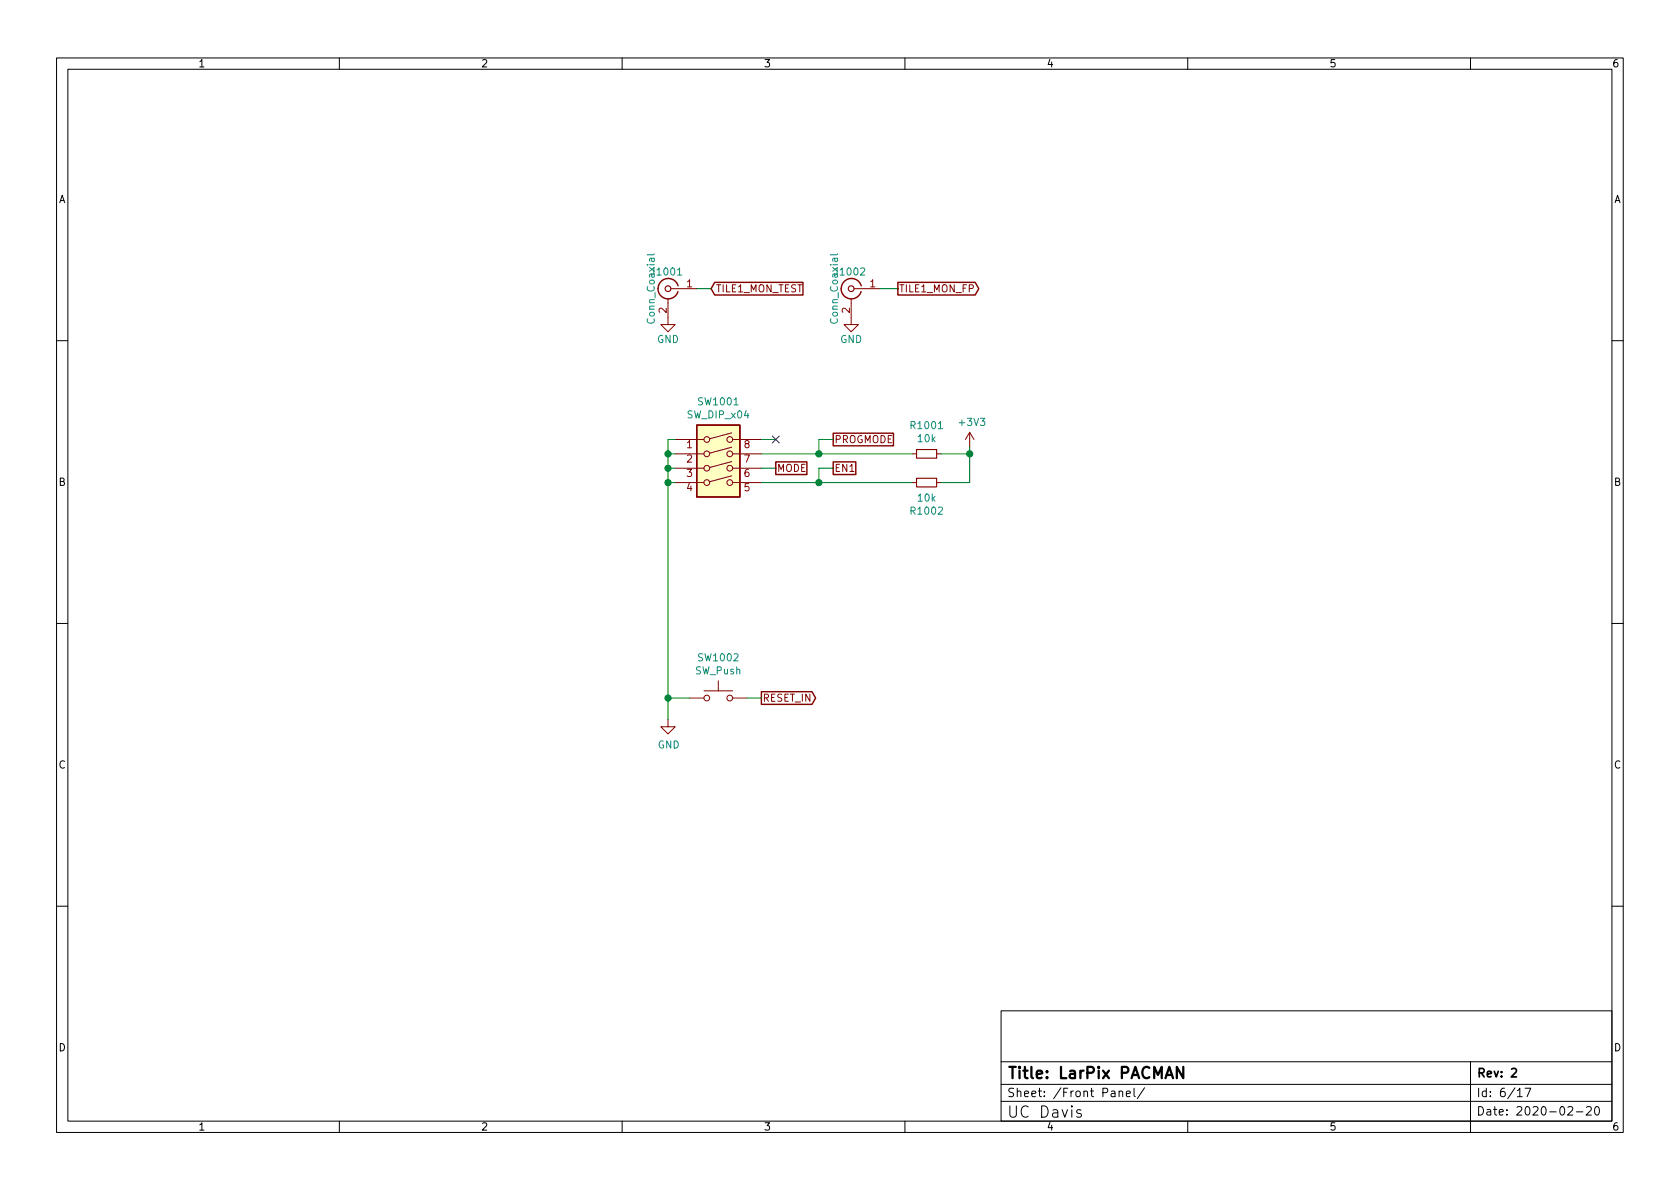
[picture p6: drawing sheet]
<svg xmlns="http://www.w3.org/2000/svg" width="297mm" height="210mm" viewBox="0 0 297 210" stroke-linecap="round" stroke-linejoin="round" font-family="sans-serif">
<g fill="none" stroke="#000" stroke-width=".18">
<path d="M10 10.2h277v190.1h-277zM12 12.2h273v186.1h-273zM60 10.2v2M110 10.2v2M160 10.2v2M210 10.2v2M260 10.2v2M10 60.2h2M285 60.2h2M10 110.2h2M285 110.2h2M10 160.2h2"/>
<path d="M177 178.7h108v19.6h-108zM285 160.2h2M60 198.3v2M110 198.3v2M160 198.3v2M177 194.8h108M177 191.8h108M177 187.8h108M191.1 196.3l-.5-.1-.2 .3 .1 .3 .6 .2 .1 .2-.1 .3-.2 .1-.5-.1M197.9 193.1l.2-.2 .3 .1 .1 .9M197.9 192.9v1M199.1 193.4l.8-.1-.1-.3-.4-.1-.3 .2 .1 .8h.6"/>
<path d="M200.5 192.4v1.3l.2 .2M202.4 192.4l-1.3 1.9M210 198.3v2M260 187.7v12.6M268.3 192.9l.4-.5v1.5M268.3 193.9h.8M269.6 192.4h1l-.6 1.5M277.2 195.8l.6-.1 .2 .1 .1 .3-1 1.1h1M278.7 196.6h1.2M280.5 195.8l.6-.1 .2 .1 .1 .3-1 1.1h1M282.1 195.8l.2-.1a.81 .81 0 0 1 .6 .6 .81 .81 0 0 1-.3 .8l-.2 .1a.81 .81 0 0 1-.5-.6 .81 .81 0 0 1 .2-.8z"/>
</g>
<path d="M267.3 189.1l.5-.2 .3 .2v.3l-.9 1h.9" fill="none" stroke="#000" stroke-width=".3"/>
<path d="M209.2 188.7v2l-1.1-2v2" fill="none" stroke="#000" stroke-width=".4"/>
<g fill="none" stroke="#840000" stroke-width=".18">
<path d="M118.1 52.8v4.6h1.3l-1.3 1.3-1.3-1.3h1.3M118.6 51h4.6M150.5 52.8v4.6h1.3l-1.3 1.3-1.3-1.3h1.3M151 51h4.6M119.4 77.7h5.1M129.4 79.1l-3.9 1M129.4 76.5l-3.9 1.1M129.5 77.7h5.1M171.4 76.4l-.7 1.3M171.4 76.4v2.6M171.4 76.4l.8 1.3M119.4 80.3h5.1"/>
<path d="M119.4 82.8h5.1M119.4 85.3h5.1M129.4 84.1l-3.9 1.1M129.4 81.6l-3.9 1.1M129.5 80.3h5.1M129.5 82.8h5.1M129.5 85.3h5.1M161.3 80.3h.8M161.3 85.3h.8M165.6 80.3h.8M165.6 85.3h.8M118.1 127.2v1.3h1.3l-1.3 1.3-1.3-1.3h1.3"/>
<path d="M121.9 123.4h2.6M124.5 122.2h5M127 120.4v1.8M129.5 123.4h2.6"/>
<circle cx="125" cy="77.7" r=".51"/>
<circle cx="129" cy="77.7" r=".51"/>
<circle cx="125" cy="80.3" r=".51"/>
<circle cx="125" cy="85.3" r=".51"/>
<circle cx="125" cy="82.8" r=".51"/>
<circle cx="129" cy="85.3" r=".51"/>
<circle cx="129" cy="82.8" r=".51"/>
<circle cx="129" cy="80.3" r=".51"/>
<circle cx="125" cy="123.4" r=".51"/>
<circle cx="129" cy="123.4" r=".51"/>
</g>
<path d="M119.9 50.5a1.8 1.8 0 0 0-2.8-1 1.8 1.8 0 0 0 0 2.9 1.8 1.8 0 0 0 2.8-.8M126.4 49.9h15.6v2.3h-15.6l-.7-1.2zM148.7 51.1a1.8 1.8 0 0 0 1.6 1.7 1.8 1.8 0 0 0 2-1.2M152.3 50.5a1.8 1.8 0 0 0-2-1.2 1.8 1.8 0 0 0-1.6 1.7M158.7 49.9h13.7l.7 1.1-.7 1.2h-13.7zM123.2 75.2h7.6v12.7h-7.6zM147.3 76.6h10.7v2.2h-10.7zM137.2 81.7h5.5v2.2h-5.5zM147.3 81.7h4v2.2h-4zM134.6 122.3h9l.6 1.1-.6 1.2h-9z" fill="none" stroke="#840000" stroke-width=".25"/>
<g fill="none" stroke="#840000" stroke-width=".2">
<path d="M162.1 79.5h3.5v1.5h-3.5zM162.1 84.6h3.5v1.5h-3.5z"/>
<circle cx="118.1" cy="51" r=".51"/>
<circle cx="150.5" cy="51" r=".51"/>
</g>
<path d="M115.7 44.9l-.2 .2h-1.1M119.8 48.6h.7M148.1 44.9l-.2 .2h-1.1" fill="none" stroke="#008484" stroke-width=".18"/>
<path d="M123.2 75.2h7.6v12.7h-7.6z" fill="#ffffc2" stroke="#ffffc2" stroke-width=".18"/>
<g fill="none" stroke="#008400" stroke-width=".18">
<path d="M123.2 51h2.5M155.6 51h3.1M119.4 77.7h-1.3v49.5M134.6 77.7h2.6M147.3 77.7h-2.5v2.6M171.4 79v6.3h-5M118.1 82.8h1.3M118.1 85.3h1.3M118.1 80.3h1.3M134.6 82.8h2.6M134.6 85.3h26.7M134.6 80.3h26.7"/>
<path d="M147.3 82.8h-2.5v2.5M166.4 80.3h5M118.1 123.4h3.8M132.1 123.4h2.5"/>
</g>
<path d="M136.6 77.1l1.2 1.2M137.8 77.1l-1.2 1.2" fill="none" stroke="#000084" stroke-width=".18"/>
<g fill="#008400" stroke="#008400" stroke-width=".25">
<circle cx="118.1" cy="82.8" r=".51"/>
<circle cx="118.1" cy="85.3" r=".51"/>
<circle cx="118.1" cy="80.3" r=".51"/>
<circle cx="118.1" cy="123.4" r=".51"/>
<circle cx="144.8" cy="80.3" r=".51"/>
<circle cx="144.8" cy="85.3" r=".51"/>
<circle cx="171.5" cy="80.3" r=".51"/>
</g>
<g font-size="2.8">
<text x="178" y="190.8">Title: LarPix PACMAN</text>
<text x="178" y="197.7">UC Davis</text>
</g>
<g font-size="2.1">
<text x="261" y="190.5">Rev: 2</text>
<text x="178" y="194">Sheet: /Front Panel/</text>
<text x="261" y="197.3">Date: 2020-02-20</text>
<text x="261" y="194">Id: 6/17</text>
</g>
<g font-size="1.8">
<text x="35" y="11.9">1</text>
<text x="85" y="11.9">2</text>
<text x="135" y="11.9">3</text>
<text x="185" y="11.9">4</text>
<text x="235" y="11.9">5</text>
<text x="285" y="11.9">6</text>
<text x="10.3" y="35.9">A</text>
<text x="285.3" y="35.9">A</text>
<text x="10.3" y="85.9">B</text>
<text x="285.3" y="85.9">B</text>
<text x="10.3" y="135.9">C</text>
<text x="285.3" y="135.9">C</text>
<text x="10.3" y="185.9">D</text>
<text x="285.3" y="185.9">D</text>
<text x="35" y="199.9">1</text>
<text x="85" y="199.9">2</text>
<text x="135" y="199.9">3</text>
<text x="185" y="199.9">4</text>
<text x="235" y="199.9">5</text>
<text x="285" y="199.9">6</text>
</g>
<g font-size="1.8" fill="#008484">
<text x="115.4" y="48.7">J1001</text>
<text x="147.8" y="48.7">J1002</text>
<text x="115.8" y="56.9" transform="rotate(-90 115.8 56.9)">Conn_Coaxial</text>
<text x="148.1" y="56.9" transform="rotate(-90 148.1 56.9)">Conn_Coaxial</text>
<text x="116.1" y="60.6">GND</text>
<text x="148.5" y="60.6">GND</text>
<text x="123.6" y="71.7">SW1001</text>
<text x="121.6" y="74">SW_DIP_x04</text>
<text x="161.2" y="75.9">R1001</text>
<text x="169.7" y="75.3">+3V3</text>
<text x="162.4" y="78.2">10k</text>
<text x="162.4" y="88.7">10k</text>
<text x="161.2" y="91">R1002</text>
<text x="122.9" y="119.2">SW_Push</text>
<text x="123.6" y="116.9">SW1002</text>
<text x="116.3" y="132.3">GND</text>
</g>
<g font-size="1.8" fill="#840000">
<text x="121.4" y="50.8">1</text>
<text x="126.5" y="51.7">TILE1_MON_TEST</text>
<text x="153.8" y="50.8">1</text>
<text x="158.9" y="51.7">TILE1_MON_FP</text>
<text x="117.9" y="55.4" transform="rotate(-90 117.9 55.4)">2</text>
<text x="150.2" y="55.4" transform="rotate(-90 150.2 55.4)">2</text>
<text x="121.4" y="79.2">1</text>
<text x="121.4" y="81.8">2</text>
<text x="131.6" y="81.8">7</text>
<text x="131.6" y="79.2">8</text>
<text x="137.3" y="83.4">MODE</text>
<text x="147.5" y="83.4">EN1</text>
<text x="147.5" y="78.4">PROGMODE</text>
<text x="121.4" y="84.3">3</text>
<text x="121.4" y="86.9">4</text>
<text x="131.6" y="86.9">5</text>
<text x="131.6" y="84.3">6</text>
<text x="134.8" y="124.1">RESET_IN</text>
</g>
</svg>
